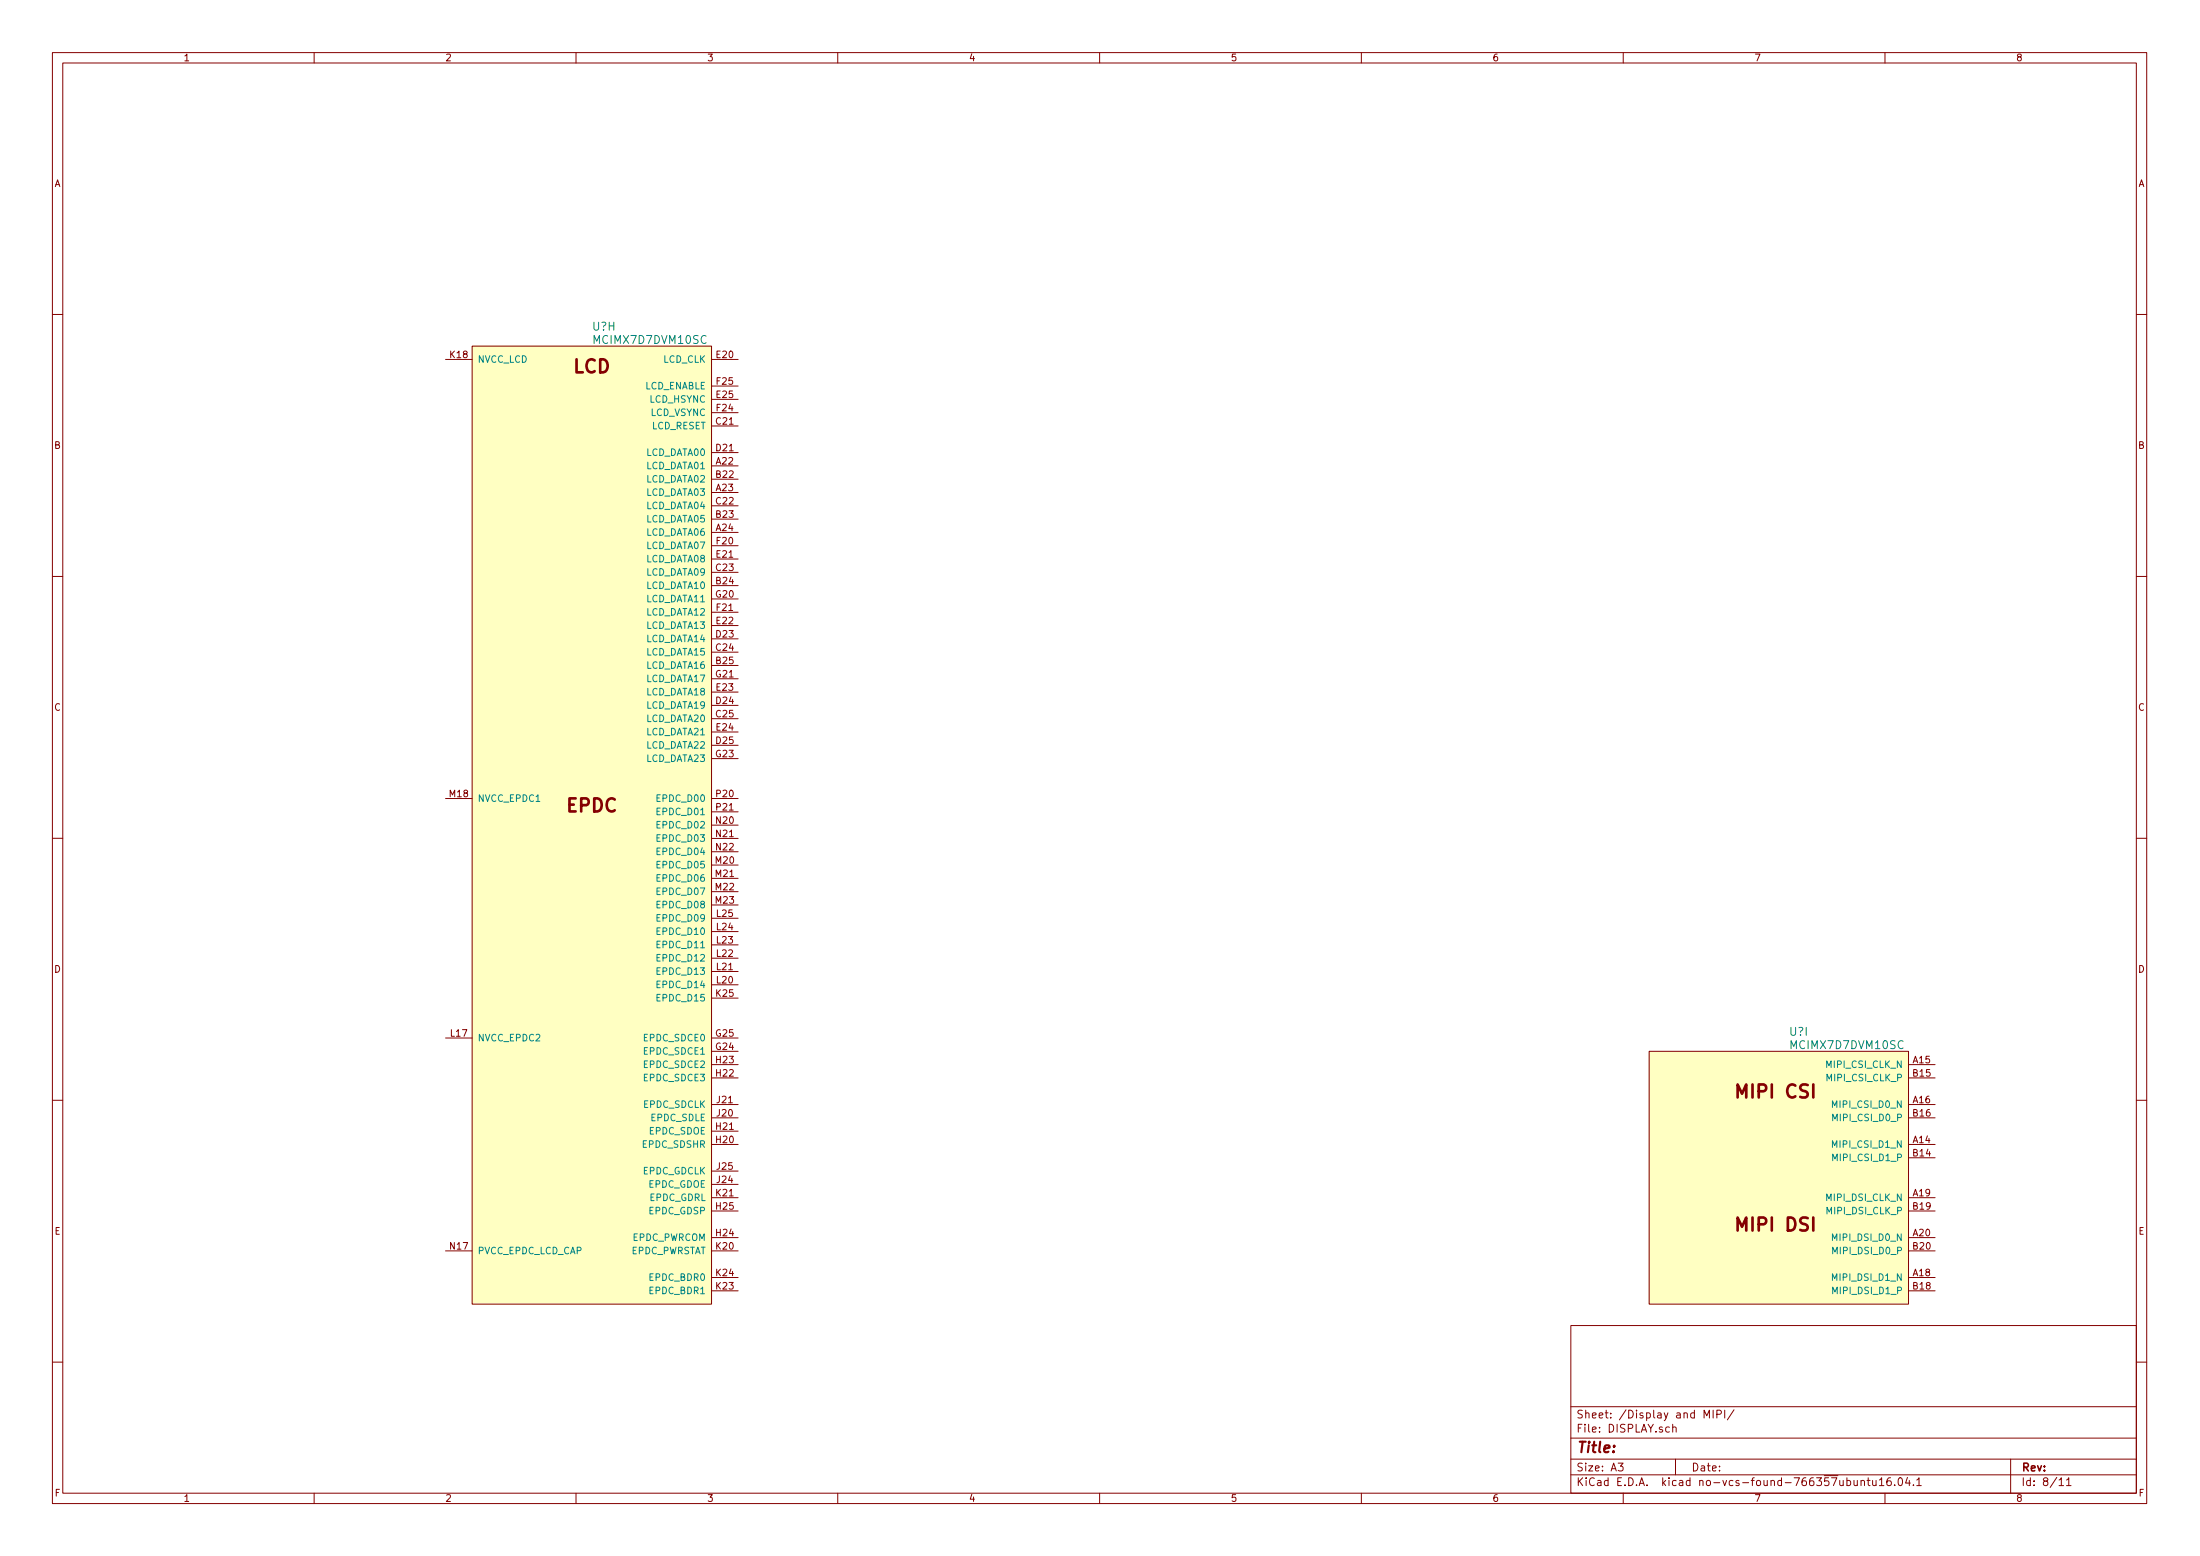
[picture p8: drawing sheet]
<svg xmlns="http://www.w3.org/2000/svg" width="420mm" height="297mm" viewBox="0 0 420 297" stroke-linecap="round" stroke-linejoin="round" font-family="sans-serif">
<g fill="none" stroke="#840000" stroke-width=".19">
<path d="M10 10h400v277h-400zM12 12h396v273.1h-396zM60 10v2M110 10v2M160 10v2M210 10v2M260 10v2M310 10v2M360 10v2M10 60h2M85.1 68.6h5.1M90.2 66.1h45.7v182.9h-45.7z"/>
<path d="M135.9 68.6h5.1M135.9 78.8h5.1M135.9 76.2h5.1M135.9 73.7h5.1M408 60h2M135.9 81.3h5.1M135.9 86.4h5.1M135.9 88.9h5.1M135.9 91.5h5.1M135.9 96.6h5.1M135.9 94h5.1M135.9 99.1h5.1"/>
<path d="M10 110h2M135.9 104.2h5.1M135.9 114.3h5.1M135.9 106.7h5.1M135.9 116.9h5.1M135.9 119.4h5.1M135.9 109.3h5.1M135.9 101.6h5.1M135.9 111.8h5.1M408 110h2M135.9 129.6h5.1M135.9 122h5.1"/>
<path d="M135.9 132.1h5.1M135.9 124.5h5.1M135.9 134.7h5.1M135.9 139.7h5.1M135.9 127h5.1M135.9 137.2h5.1M85.1 152.4h5.1M135.9 157.5h5.1M135.9 152.4h5.1M135.9 155h5.1M135.9 144.8h5.1M135.9 142.3h5.1"/>
<path d="M10 160h2M135.9 160.1h5.1M135.9 165.1h5.1M135.9 167.7h5.1M135.9 170.2h5.1M135.9 162.6h5.1M135.9 172.8h5.1M135.9 177.8h5.1M135.9 175.3h5.1M408 160h2M85.1 198.2h5.1M135.9 188h5.1"/>
<path d="M135.9 185.5h5.1M135.9 182.9h5.1M135.9 180.4h5.1M135.9 198.2h5.1M135.9 190.5h5.1M10 210h2M135.9 218.5h5.1M135.9 213.4h5.1M135.9 215.9h5.1M135.9 210.9h5.1M135.9 205.8h5.1M135.9 203.2h5.1"/>
<path d="M135.9 200.7h5.1M315 200.7h49.5v48.3h-49.5zM364.5 218.5h5.1M364.5 213.4h5.1M364.5 210.9h5.1M364.5 205.8h5.1M364.5 203.2h5.1M408 210h2M85.1 238.8h5.1M135.9 238.8h5.1M135.9 228.6h5.1M135.9 236.3h5.1"/>
<path d="M135.9 226.1h5.1M135.9 231.2h5.1M135.9 223.6h5.1M364.5 238.8h5.1M364.5 228.6h5.1M364.5 236.3h5.1M364.5 231.2h5.1M364.5 221h5.1M135.9 246.4h5.1M135.9 243.9h5.1M300 253h108v32.1h-108zM364.5 246.4h5.1"/>
<path d="M364.5 243.9h5.1M10 260h2M300 278.5h108M300 274.5h108M300 268.5h108M309 279.3h1l-.5 .6 .4 .1v.7l-.2 .1-.7-.1M318.8 272.5l-.4-.1-.3 .3 .1 .6 .2 .1 .4-.1M319.5 272.5a.37 .37 0 0 1 .6 .1v.8M319.5 271.9v1.5M320 278.5v3M325.5 270.7v-1.5l.5 1.1 .5-1.1v1.5M327.2 269.2v1.5"/>
<path d="M327.9 270l.7-.1 .2-.2-.1-.3-.3-.2h-.5v1.5M329.4 269.2v1.5M331.2 269.1l-1.3 2M384 278.5v6.6M408 260h2M60 285.1v1.9M110 285.1v1.9M160 285.1v1.9M210 285.1v1.9M260 285.1v1.9M300 281.5h108M310 285.1v1.9"/>
<path d="M352.7 282.7l.4-.1 .3 .3v.6l-.3 .1-.4-.1M354.1 282.6l.1 .9 .3 .1 .2-.1M354.7 282.6v1M355.4 282.7h.1a.37 .37 0 0 1 .6 .1v.8M355.4 282.6v1M356.6 282.6h.5M356.8 282.1v1.3l.3 .2M357.6 282.6v.8a.39 .39 0 0 0 .7 .1M358.3 282.6v1M358.9 282.5l.5-.4v1.5M358.9 283.6h.9M360 285.1v1.9"/>
<path d="M361.1 282.1a.59 .59 0 0 0-.8 .6l.1 .8 .2 .1 .5-.1 .1-.5-.1-.3h-.5l-.3 .3M361.8 283.5v.1M362.6 282.3l.3-.2a.86 .86 0 0 1 .1 1.5l-.4-.3-.1-.6zM364.3 282l-.4 1.1h.9M364.6 282.6v1M365.4 283.5v.1M366.1 282.5l.4-.4v1.5M366.1 283.6h.8M393.2 282.5l.5-.4v1.5M393.2 283.6h.9M394.7 282.5l.4-.4v1.5M394.7 283.6h.8"/>
</g>
<g fill="#ffffc2" stroke="#ffffc2" stroke-width=".19">
<path d="M90.2 66.1h45.7v182.9h-45.7z"/>
<path d="M315 200.7h49.5v48.3h-49.5z"/>
</g>
<g font-size="3.5" fill="#840000">
<text x="109.5" y="71.2">LCD</text>
<text x="108.2" y="155">EPDC</text>
<text x="332.2" y="209.6">MIPI CSI</text>
<text x="332.2" y="235">MIPI DSI</text>
</g>
<text font-size="2.8" fill="#840000" x="301" y="277.3">Title:</text>
<g font-size="2.1" fill="#008484">
<text x="113.2" y="63.1">U?H</text>
<text x="113.6" y="65.6">MCIMX7D7DVM10SC</text>
<text x="341.8" y="197.7">U?I</text>
<text x="342.2" y="200.3">MCIMX7D7DVM10SC</text>
</g>
<g font-size="2.1" fill="#840000">
<text x="301" y="273.5">File: DISPLAY.sch</text>
<text x="301" y="270.8">Sheet: /Display and MIPI/</text>
<text x="301" y="280.9">Size: A3</text>
<text x="323" y="280.9">Date:</text>
<text x="386" y="280.9">Rev:</text>
<text x="301" y="283.7">KiCad E.D.A. kicad no-vcs-found-766357ubuntu16.04.1</text>
<text x="386" y="283.7">Id: 8/11</text>
</g>
<g font-size="1.8" fill="#840000">
<text x="35" y="11.7">1</text>
<text x="85" y="11.7">2</text>
<text x="135" y="11.7">3</text>
<text x="185" y="11.7">4</text>
<text x="235" y="11.7">5</text>
<text x="285" y="11.7">6</text>
<text x="335" y="11.7">7</text>
<text x="385" y="11.7">8</text>
<text x="10.4" y="35.7">A</text>
<text x="408.4" y="35.7">A</text>
<text x="86" y="68.4">K18</text>
<text x="136.9" y="68.4">E20</text>
<text x="136.9" y="76">E25</text>
<text x="136.9" y="73.4">F25</text>
<text x="136.8" y="81.1">C21</text>
<text x="136.9" y="78.5">F24</text>
<text x="10.4" y="85.7">B</text>
<text x="136.8" y="86.1">D21</text>
<text x="136.8" y="88.7">A22</text>
<text x="408.4" y="85.7">B</text>
<text x="136.8" y="91.2">B22</text>
<text x="136.8" y="93.8">A23</text>
<text x="136.8" y="96.3">C22</text>
<text x="136.8" y="98.8">B23</text>
<text x="136.8" y="101.4">A24</text>
<text x="136.9" y="106.5">E21</text>
<text x="136.9" y="103.9">F20</text>
<text x="136.8" y="109">C23</text>
<text x="136.8" y="111.5">B24</text>
<text x="136.8" y="114.1">G20</text>
<text x="136.9" y="119.2">E22</text>
<text x="136.9" y="116.6">F21</text>
<text x="136.8" y="121.7">D23</text>
<text x="136.8" y="124.2">C24</text>
<text x="136.8" y="129.3">G21</text>
<text x="136.8" y="126.8">B25</text>
<text x="136.9" y="131.9">E23</text>
<text x="10.4" y="135.7">C</text>
<text x="136.8" y="134.4">D24</text>
<text x="136.8" y="136.9">C25</text>
<text x="408.4" y="135.7">C</text>
<text x="136.8" y="142">D25</text>
<text x="136.9" y="139.5">E24</text>
<text x="136.8" y="144.6">G23</text>
<text x="85.9" y="152.2">M18</text>
<text x="136.9" y="152.2">P20</text>
<text x="136.9" y="154.7">P21</text>
<text x="136.8" y="157.3">N20</text>
<text x="136.8" y="159.8">N21</text>
<text x="136.7" y="164.9">M20</text>
<text x="136.7" y="167.4">M21</text>
<text x="136.8" y="162.3">N22</text>
<text x="136.7" y="170">M22</text>
<text x="136.7" y="172.5">M23</text>
<text x="136.9" y="177.6">L24</text>
<text x="136.9" y="175">L25</text>
<text x="10.4" y="185.7">D</text>
<text x="136.9" y="185.2">L21</text>
<text x="136.9" y="182.7">L22</text>
<text x="136.9" y="180.1">L23</text>
<text x="408.4" y="185.7">D</text>
<text x="136.8" y="190.3">K25</text>
<text x="136.9" y="187.7">L20</text>
<text x="86.1" y="197.9">L17</text>
<text x="136.8" y="197.9">G25</text>
<text x="136.8" y="200.4">G24</text>
<text x="136.8" y="203">H23</text>
<text x="365.4" y="203">A15</text>
<text x="136.8" y="205.5">H22</text>
<text x="365.4" y="205.5">B15</text>
<text x="136.8" y="215.7">H21</text>
<text x="137" y="213.1">J20</text>
<text x="137" y="210.6">J21</text>
<text x="365.4" y="210.6">A16</text>
<text x="365.4" y="213.1">B16</text>
<text x="136.8" y="218.2">H20</text>
<text x="365.4" y="218.2">A14</text>
<text x="365.4" y="220.8">B14</text>
<text x="137" y="225.8">J24</text>
<text x="137" y="223.3">J25</text>
<text x="136.8" y="228.4">K21</text>
<text x="136.8" y="230.9">H25</text>
<text x="365.4" y="228.4">A19</text>
<text x="365.4" y="230.9">B19</text>
<text x="10.4" y="235.7">E</text>
<text x="86" y="238.5">N17</text>
<text x="136.8" y="238.5">K20</text>
<text x="136.8" y="236">H24</text>
<text x="365.4" y="236">A20</text>
<text x="365.4" y="238.5">B20</text>
<text x="408.4" y="235.7">E</text>
<text x="136.8" y="243.6">K24</text>
<text x="365.4" y="243.6">A18</text>
<text x="136.8" y="246.2">K23</text>
<text x="365.4" y="246.2">B18</text>
<text x="10.5" y="285.7">F</text>
<text x="35" y="286.7">1</text>
<text x="85" y="286.7">2</text>
<text x="135" y="286.7">3</text>
<text x="185" y="286.7">4</text>
<text x="235" y="286.7">5</text>
<text x="285" y="286.7">6</text>
<text x="335" y="286.7">7</text>
<text x="385" y="286.7">8</text>
<text x="408.5" y="285.7">F</text>
</g>
<g font-size="1.8" fill="#008484">
<text x="91.2" y="69.3">NVCC_LCD</text>
<text x="126.6" y="69.3">LCD_CLK</text>
<text x="123" y="74.3">LCD_ENABLE</text>
<text x="124.1" y="76.9">LCD_HSYNC</text>
<text x="124.2" y="79.4">LCD_VSYNC</text>
<text x="124.4" y="82">LCD_RESET</text>
<text x="123.4" y="87">LCD_DATA00</text>
<text x="123.4" y="89.6">LCD_DATA01</text>
<text x="123.4" y="92.1">LCD_DATA02</text>
<text x="123.4" y="94.7">LCD_DATA03</text>
<text x="123.4" y="97.2">LCD_DATA04</text>
<text x="123.4" y="99.7">LCD_DATA05</text>
<text x="123.4" y="104.8">LCD_DATA07</text>
<text x="123.4" y="107.4">LCD_DATA08</text>
<text x="123.4" y="102.3">LCD_DATA06</text>
<text x="123.4" y="109.9">LCD_DATA09</text>
<text x="123.4" y="112.4">LCD_DATA10</text>
<text x="123.4" y="115">LCD_DATA11</text>
<text x="123.4" y="117.5">LCD_DATA12</text>
<text x="123.4" y="120.1">LCD_DATA13</text>
<text x="123.4" y="122.6">LCD_DATA14</text>
<text x="123.4" y="125.1">LCD_DATA15</text>
<text x="123.4" y="130.2">LCD_DATA17</text>
<text x="123.4" y="127.7">LCD_DATA16</text>
<text x="123.4" y="132.8">LCD_DATA18</text>
<text x="123.4" y="135.3">LCD_DATA19</text>
<text x="123.4" y="137.8">LCD_DATA20</text>
<text x="123.4" y="140.4">LCD_DATA21</text>
<text x="123.4" y="142.9">LCD_DATA22</text>
<text x="123.4" y="145.5">LCD_DATA23</text>
<text x="91.2" y="153.1">NVCC_EPDC1</text>
<text x="125.7" y="153.1">EPDC_D00</text>
<text x="125.7" y="155.6">EPDC_D01</text>
<text x="125.7" y="158.2">EPDC_D02</text>
<text x="125.7" y="160.7">EPDC_D03</text>
<text x="125.7" y="165.8">EPDC_D05</text>
<text x="125.7" y="163.2">EPDC_D04</text>
<text x="125.7" y="168.3">EPDC_D06</text>
<text x="125.7" y="170.9">EPDC_D07</text>
<text x="125.7" y="173.4">EPDC_D08</text>
<text x="125.7" y="178.5">EPDC_D10</text>
<text x="125.7" y="175.9">EPDC_D09</text>
<text x="125.7" y="183.6">EPDC_D12</text>
<text x="125.7" y="181">EPDC_D11</text>
<text x="125.7" y="188.6">EPDC_D14</text>
<text x="125.7" y="186.1">EPDC_D13</text>
<text x="125.7" y="191.2">EPDC_D15</text>
<text x="91.2" y="198.8">NVCC_EPDC2</text>
<text x="123.1" y="203.9">EPDC_SDCE2</text>
<text x="123.1" y="201.3">EPDC_SDCE1</text>
<text x="123.1" y="198.8">EPDC_SDCE0</text>
<text x="349" y="203.9">MIPI_CSI_CLK_N</text>
<text x="123.1" y="206.4">EPDC_SDCE3</text>
<text x="349.1" y="206.4">MIPI_CSI_CLK_P</text>
<text x="122.9" y="211.5">EPDC_SDCLK</text>
<text x="124.3" y="214">EPDC_SDLE</text>
<text x="350.4" y="211.5">MIPI_CSI_D0_N</text>
<text x="350.5" y="214">MIPI_CSI_D0_P</text>
<text x="122.8" y="219.1">EPDC_SDSHR</text>
<text x="124" y="216.6">EPDC_SDOE</text>
<text x="350.4" y="219.1">MIPI_CSI_D1_N</text>
<text x="350.5" y="221.7">MIPI_CSI_D1_P</text>
<text x="122.7" y="224.2">EPDC_GDCLK</text>
<text x="123.8" y="226.7">EPDC_GDOE</text>
<text x="124" y="231.8">EPDC_GDSP</text>
<text x="124" y="229.3">EPDC_GDRL</text>
<text x="349" y="229.3">MIPI_DSI_CLK_N</text>
<text x="349.1" y="231.8">MIPI_DSI_CLK_P</text>
<text x="91.2" y="239.4">PVCC_EPDC_LCD_CAP</text>
<text x="120.2" y="239.4">EPDC_PWRSTAT</text>
<text x="120.7" y="236.9">EPDC_PWRCOM</text>
<text x="350.4" y="236.9">MIPI_DSI_D0_N</text>
<text x="350.5" y="239.4">MIPI_DSI_D0_P</text>
<text x="124.2" y="244.5">EPDC_BDR0</text>
<text x="350.4" y="244.5">MIPI_DSI_D1_N</text>
<text x="124.2" y="247.1">EPDC_BDR1</text>
<text x="350.5" y="247.1">MIPI_DSI_D1_P</text>
</g>
</svg>
